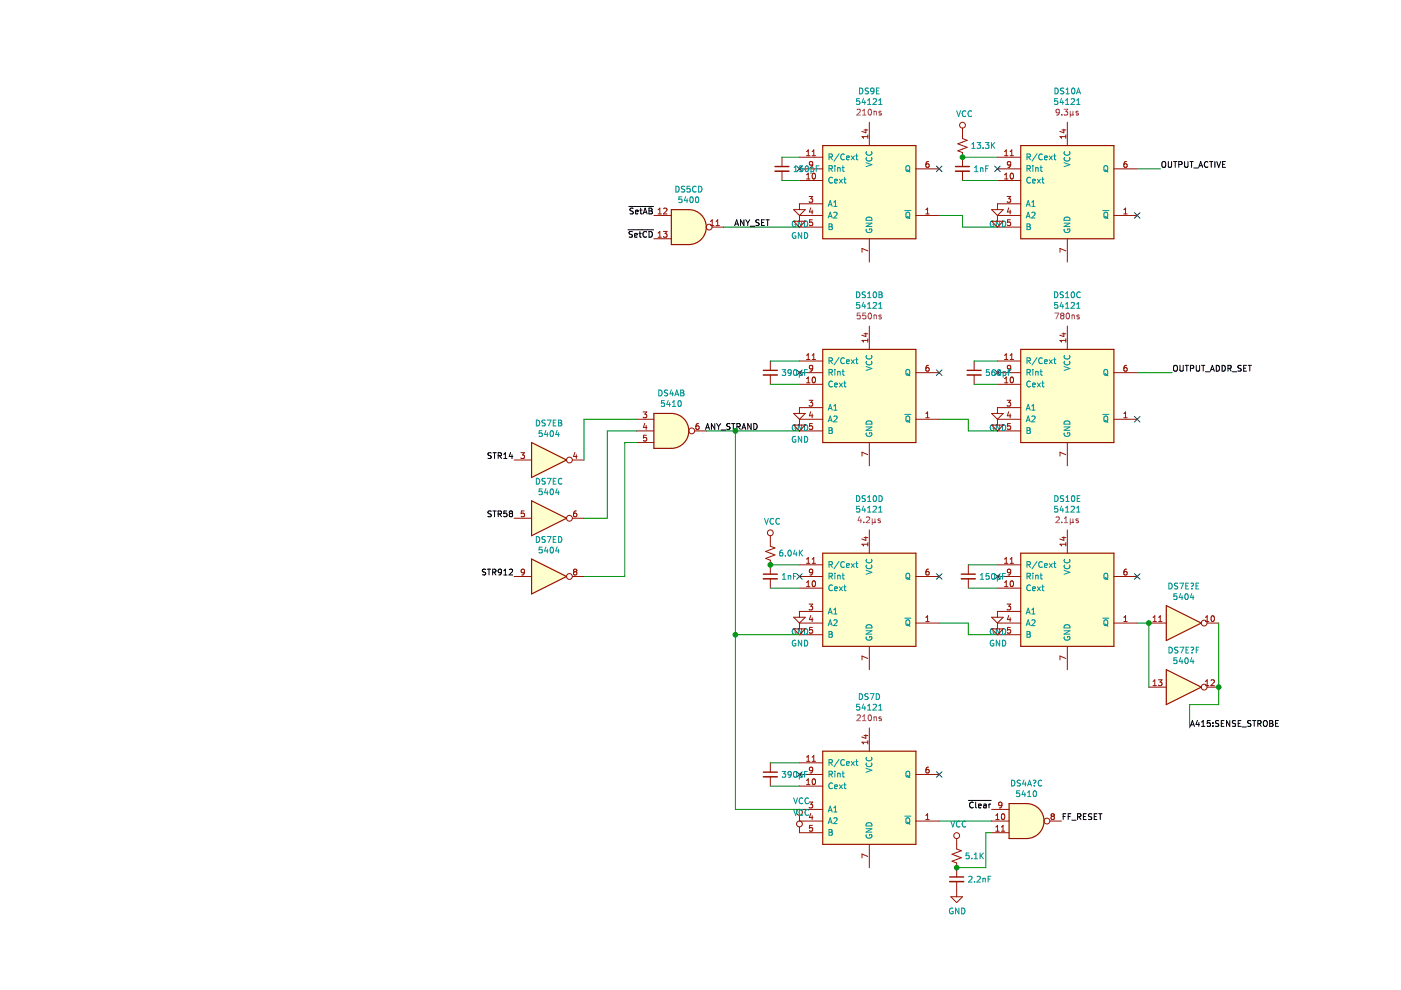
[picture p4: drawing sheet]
EESchema Schematic File Version 4
LIBS:schematic-cache
EELAYER 26 0
EELAYER END
$Descr USLetter 11000 8500
encoding utf-8
Sheet 4 9
Title ""
Date ""
Rev ""
Comp ""
Comment1 ""
Comment2 ""
Comment3 ""
Comment4 ""
$EndDescr
$Comp
L 74xx:74LS121 DS10A
U 1 1
P 8650 1650
F 0 "DS10A" H 8650 2518 50  0000 C CNN
F 1 "54121" H 8650 2427 50  0000 C CNN
F 2 "" H 8650 1650 50  0001 C CNN
F 3 "http://www.ti.com/lit/gpn/sn74121" H 8650 1650 50  0001 C CNN
F 4 "9.3µs" H 8650 2336 50  0000 C CNN "Field4"
	1    8650 1650
	1    0    0    -1  
$EndComp
$Comp
L Device:R_Small_US X?
U 1 1
P 7750 1250
F 0 "X?" H 7818 1296 50  0001 L CNN
F 1 "13.3K" H 7818 1250 50  0000 L CNN
F 2 "" H 7750 1250 50  0001 C CNN
F 3 "~" H 7750 1250 50  0001 C CNN
	1    7750 1250
	1    0    0    -1  
$EndComp
Wire Wire Line
	7750 1350 8050 1350
$Comp
L power:VCC #PWR?
U 1 1
P 7750 1150
F 0 "#PWR?" H 7750 1000 50  0001 C CNN
F 1 "VCC" H 7767 1323 50  0000 C CNN
F 2 "" H 7750 1150 50  0001 C CNN
F 3 "" H 7750 1150 50  0001 C CNN
	1    7750 1150
	1    0    0    -1  
$EndComp
$Comp
L Device:C_Small C?
U 1 1
P 7750 1450
F 0 "C?" H 7842 1496 50  0001 L CNN
F 1 "1nF" H 7842 1450 50  0000 L CNN
F 2 "" H 7750 1450 50  0001 C CNN
F 3 "~" H 7750 1450 50  0001 C CNN
	1    7750 1450
	1    0    0    -1  
$EndComp
Wire Wire Line
	7750 1550 8050 1550
$Comp
L 74xx:74LS121 DS10D
U 1 1
P 6950 5150
F 0 "DS10D" H 6950 6018 50  0000 C CNN
F 1 "54121" H 6950 5927 50  0000 C CNN
F 2 "" H 6950 5150 50  0001 C CNN
F 3 "http://www.ti.com/lit/gpn/sn74121" H 6950 5150 50  0001 C CNN
F 4 "4.2µs" H 6950 5836 50  0000 C CNN "Field4"
	1    6950 5150
	1    0    0    -1  
$EndComp
$Comp
L Device:C_Small C?
U 1 1
P 6100 4950
F 0 "C?" H 6192 4996 50  0001 L CNN
F 1 "1nF" H 6192 4950 50  0000 L CNN
F 2 "" H 6100 4950 50  0001 C CNN
F 3 "~" H 6100 4950 50  0001 C CNN
	1    6100 4950
	1    0    0    -1  
$EndComp
Wire Wire Line
	6100 4850 6350 4850
Wire Wire Line
	6100 5050 6350 5050
$Comp
L 74xx:74LS121 DS10C
U 1 1
P 8650 3400
F 0 "DS10C" H 8650 4268 50  0000 C CNN
F 1 "54121" H 8650 4177 50  0000 C CNN
F 2 "" H 8650 3400 50  0001 C CNN
F 3 "http://www.ti.com/lit/gpn/sn74121" H 8650 3400 50  0001 C CNN
F 4 "780ns" H 8650 4086 50  0000 C CNN "Field4"
	1    8650 3400
	1    0    0    -1  
$EndComp
$Comp
L Device:C_Small C?
U 1 1
P 7850 3200
F 0 "C?" H 7942 3246 50  0001 L CNN
F 1 "560pF" H 7942 3200 50  0000 L CNN
F 2 "" H 7850 3200 50  0001 C CNN
F 3 "~" H 7850 3200 50  0001 C CNN
	1    7850 3200
	1    0    0    -1  
$EndComp
Wire Wire Line
	7850 3100 8050 3100
Wire Wire Line
	8050 3300 7850 3300
$Comp
L 74xx:74LS121 DS9E
U 1 1
P 6950 1650
F 0 "DS9E" H 6950 2518 50  0000 C CNN
F 1 "54121" H 6950 2427 50  0000 C CNN
F 2 "" H 6950 1650 50  0001 C CNN
F 3 "http://www.ti.com/lit/gpn/sn74121" H 6950 1650 50  0001 C CNN
F 4 "210ns" H 6950 2336 50  0000 C CNN "Field4"
	1    6950 1650
	1    0    0    -1  
$EndComp
$Comp
L Device:C_Small C?
U 1 1
P 6200 1450
F 0 "C?" H 6292 1496 50  0001 L CNN
F 1 "150pF" H 6292 1450 50  0000 L CNN
F 2 "" H 6200 1450 50  0001 C CNN
F 3 "~" H 6200 1450 50  0001 C CNN
	1    6200 1450
	1    0    0    -1  
$EndComp
Wire Wire Line
	7550 1850 7750 1850
Wire Wire Line
	7750 1850 7750 1950
Wire Wire Line
	7750 1950 8050 1950
$Comp
L 74xx:74LS121 DS10B
U 1 1
P 6950 3400
F 0 "DS10B" H 6950 4268 50  0000 C CNN
F 1 "54121" H 6950 4177 50  0000 C CNN
F 2 "" H 6950 3400 50  0001 C CNN
F 3 "http://www.ti.com/lit/gpn/sn74121" H 6950 3400 50  0001 C CNN
F 4 "550ns" H 6950 4086 50  0000 C CNN "Field4"
	1    6950 3400
	1    0    0    -1  
$EndComp
$Comp
L Device:C_Small C?
U 1 1
P 6100 3200
F 0 "C?" H 6192 3246 50  0001 L CNN
F 1 "390pF" H 6192 3200 50  0000 L CNN
F 2 "" H 6100 3200 50  0001 C CNN
F 3 "~" H 6100 3200 50  0001 C CNN
	1    6100 3200
	1    0    0    -1  
$EndComp
Wire Wire Line
	6100 3100 6350 3100
Wire Wire Line
	6100 3300 6350 3300
Wire Wire Line
	6350 1350 6200 1350
Wire Wire Line
	6200 1550 6350 1550
$Comp
L power:GND #PWR?
U 1 1
P 6350 1750
F 0 "#PWR?" H 6350 1500 50  0001 C CNN
F 1 "GND" H 6355 1577 50  0000 C CNN
F 2 "" H 6350 1750 50  0001 C CNN
F 3 "" H 6350 1750 50  0001 C CNN
	1    6350 1750
	1    0    0    -1  
$EndComp
$Comp
L power:GND #PWR?
U 1 1
P 6350 1850
F 0 "#PWR?" H 6350 1600 50  0001 C CNN
F 1 "GND" H 6355 1677 50  0000 C CNN
F 2 "" H 6350 1850 50  0001 C CNN
F 3 "" H 6350 1850 50  0001 C CNN
	1    6350 1850
	1    0    0    -1  
$EndComp
$Comp
L 74xx:74LS121 DS10E
U 1 1
P 8650 5150
F 0 "DS10E" H 8650 6018 50  0000 C CNN
F 1 "54121" H 8650 5927 50  0000 C CNN
F 2 "" H 8650 5150 50  0001 C CNN
F 3 "http://www.ti.com/lit/gpn/sn74121" H 8650 5150 50  0001 C CNN
F 4 "2.1µs" H 8650 5836 50  0000 C CNN "Field4"
	1    8650 5150
	1    0    0    -1  
$EndComp
$Comp
L Device:C_Small C?
U 1 1
P 7800 4950
F 0 "C?" H 7892 4996 50  0001 L CNN
F 1 "150pF" H 7892 4950 50  0000 L CNN
F 2 "" H 7800 4950 50  0001 C CNN
F 3 "~" H 7800 4950 50  0001 C CNN
	1    7800 4950
	1    0    0    -1  
$EndComp
Wire Wire Line
	7800 4850 8050 4850
Wire Wire Line
	7800 5050 8050 5050
$Comp
L 74xx:74LS121 DS7D
U 1 1
P 6950 6850
F 0 "DS7D" H 6950 7718 50  0000 C CNN
F 1 "54121" H 6950 7627 50  0000 C CNN
F 2 "" H 6950 6850 50  0001 C CNN
F 3 "http://www.ti.com/lit/gpn/sn74121" H 6950 6850 50  0001 C CNN
F 4 "210ns" H 6950 7536 50  0000 C CNN "Field4"
	1    6950 6850
	1    0    0    -1  
$EndComp
$Comp
L Device:C_Small C?
U 1 1
P 6100 6650
F 0 "C?" H 6192 6696 50  0001 L CNN
F 1 "390pF" H 6192 6650 50  0000 L CNN
F 2 "" H 6100 6650 50  0001 C CNN
F 3 "~" H 6100 6650 50  0001 C CNN
	1    6100 6650
	1    0    0    -1  
$EndComp
Wire Wire Line
	6100 6550 6350 6550
Wire Wire Line
	6100 6750 6350 6750
$Comp
L power:GND #PWR?
U 1 1
P 6350 3500
F 0 "#PWR?" H 6350 3250 50  0001 C CNN
F 1 "GND" H 6355 3327 50  0000 C CNN
F 2 "" H 6350 3500 50  0001 C CNN
F 3 "" H 6350 3500 50  0001 C CNN
	1    6350 3500
	1    0    0    -1  
$EndComp
$Comp
L power:GND #PWR?
U 1 1
P 6350 3600
F 0 "#PWR?" H 6350 3350 50  0001 C CNN
F 1 "GND" H 6355 3427 50  0000 C CNN
F 2 "" H 6350 3600 50  0001 C CNN
F 3 "" H 6350 3600 50  0001 C CNN
	1    6350 3600
	1    0    0    -1  
$EndComp
$Comp
L power:GND #PWR?
U 1 1
P 8050 3500
F 0 "#PWR?" H 8050 3250 50  0001 C CNN
F 1 "GND" H 8055 3327 50  0000 C CNN
F 2 "" H 8050 3500 50  0001 C CNN
F 3 "" H 8050 3500 50  0001 C CNN
	1    8050 3500
	1    0    0    -1  
$EndComp
$Comp
L power:GND #PWR?
U 1 1
P 8050 3600
F 0 "#PWR?" H 8050 3350 50  0001 C CNN
F 1 "GND" H 8055 3427 50  0001 C CNN
F 2 "" H 8050 3600 50  0001 C CNN
F 3 "" H 8050 3600 50  0001 C CNN
	1    8050 3600
	1    0    0    -1  
$EndComp
$Comp
L power:GND #PWR?
U 1 1
P 8050 1750
F 0 "#PWR?" H 8050 1500 50  0001 C CNN
F 1 "GND" H 8055 1577 50  0000 C CNN
F 2 "" H 8050 1750 50  0001 C CNN
F 3 "" H 8050 1750 50  0001 C CNN
	1    8050 1750
	1    0    0    -1  
$EndComp
$Comp
L power:GND #PWR?
U 1 1
P 8050 1850
F 0 "#PWR?" H 8050 1600 50  0001 C CNN
F 1 "GND" H 8055 1677 50  0001 C CNN
F 2 "" H 8050 1850 50  0001 C CNN
F 3 "" H 8050 1850 50  0001 C CNN
	1    8050 1850
	1    0    0    -1  
$EndComp
$Comp
L Device:R_Small_US X?
U 1 1
P 6100 4750
F 0 "X?" H 6168 4796 50  0001 L CNN
F 1 "6.04K" H 6168 4750 50  0000 L CNN
F 2 "" H 6100 4750 50  0001 C CNN
F 3 "~" H 6100 4750 50  0001 C CNN
	1    6100 4750
	1    0    0    -1  
$EndComp
$Comp
L power:VCC #PWR?
U 1 1
P 6100 4650
F 0 "#PWR?" H 6100 4500 50  0001 C CNN
F 1 "VCC" H 6117 4823 50  0000 C CNN
F 2 "" H 6100 4650 50  0001 C CNN
F 3 "" H 6100 4650 50  0001 C CNN
	1    6100 4650
	1    0    0    -1  
$EndComp
Wire Wire Line
	8050 3700 7800 3700
Wire Wire Line
	7800 3700 7800 3600
Wire Wire Line
	7800 3600 7550 3600
Wire Wire Line
	7550 5350 7800 5350
Wire Wire Line
	7800 5350 7800 5450
Wire Wire Line
	7800 5450 8050 5450
Wire Wire Line
	9250 3200 9550 3200
Wire Wire Line
	9250 1450 9450 1450
Text Label 8600 7050 0    50   ~ 0
FF_RESET
$Comp
L power:GND #PWR?
U 1 1
P 8050 5250
F 0 "#PWR?" H 8050 5000 50  0001 C CNN
F 1 "GND" H 8055 5077 50  0000 C CNN
F 2 "" H 8050 5250 50  0001 C CNN
F 3 "" H 8050 5250 50  0001 C CNN
	1    8050 5250
	1    0    0    -1  
$EndComp
$Comp
L power:GND #PWR?
U 1 1
P 8050 5350
F 0 "#PWR?" H 8050 5100 50  0001 C CNN
F 1 "GND" H 8055 5177 50  0000 C CNN
F 2 "" H 8050 5350 50  0001 C CNN
F 3 "" H 8050 5350 50  0001 C CNN
	1    8050 5350
	1    0    0    -1  
$EndComp
$Comp
L power:GND #PWR?
U 1 1
P 6350 5250
F 0 "#PWR?" H 6350 5000 50  0001 C CNN
F 1 "GND" H 6355 5077 50  0000 C CNN
F 2 "" H 6350 5250 50  0001 C CNN
F 3 "" H 6350 5250 50  0001 C CNN
	1    6350 5250
	1    0    0    -1  
$EndComp
$Comp
L power:GND #PWR?
U 1 1
P 6350 5350
F 0 "#PWR?" H 6350 5100 50  0001 C CNN
F 1 "GND" H 6355 5177 50  0000 C CNN
F 2 "" H 6350 5350 50  0001 C CNN
F 3 "" H 6350 5350 50  0001 C CNN
	1    6350 5350
	1    0    0    -1  
$EndComp
$Comp
L power:VCC #PWR?
U 1 1
P 6350 7050
F 0 "#PWR?" H 6350 6900 50  0001 C CNN
F 1 "VCC" H 6367 7223 50  0000 C CNN
F 2 "" H 6350 7050 50  0001 C CNN
F 3 "" H 6350 7050 50  0001 C CNN
	1    6350 7050
	1    0    0    -1  
$EndComp
$Comp
L power:VCC #PWR?
U 1 1
P 6350 7150
F 0 "#PWR?" H 6350 7000 50  0001 C CNN
F 1 "VCC" H 6367 7323 50  0000 C CNN
F 2 "" H 6350 7150 50  0001 C CNN
F 3 "" H 6350 7150 50  0001 C CNN
	1    6350 7150
	1    0    0    -1  
$EndComp
Wire Wire Line
	5800 3700 6350 3700
Wire Wire Line
	5800 6950 6350 6950
Wire Wire Line
	5800 3700 5800 5450
Wire Wire Line
	5550 3700 5800 3700
Connection ~ 5800 3700
Wire Wire Line
	6350 5450 5800 5450
Connection ~ 5800 5450
Wire Wire Line
	5800 5450 5800 6950
Wire Wire Line
	7550 7050 8000 7050
Text Label 9550 3200 0    50   ~ 0
OUTPUT_ADDR_SET
$Comp
L 74xx:74LS10 DS4A?
U 2 1
P 5250 3700
AR Path="/5C4B0072/5BF87E29" Ref="DS4A?"  Part="2" 
AR Path="/5C3C6228/5BF87E29" Ref="DS4A"  Part="2" 
F 0 "DS4A" H 5250 4025 50  0000 C CNN
F 1 "5410" H 5250 3934 50  0000 C CNN
F 2 "" H 5250 3700 50  0001 C CNN
F 3 "http://www.ti.com/lit/gpn/sn74LS10" H 5250 3700 50  0001 C CNN
	2    5250 3700
	1    0    0    -1  
$EndComp
$Comp
L 74xx:74LS10 DS4A?
U 3 1
P 8300 7050
AR Path="/5C4B0072/5BF87E30" Ref="DS4A?"  Part="3" 
AR Path="/5C3C6228/5BF87E30" Ref="DS4A?"  Part="3" 
F 0 "DS4A?" H 8300 7375 50  0000 C CNN
F 1 "5410" H 8300 7284 50  0000 C CNN
F 2 "" H 8300 7050 50  0001 C CNN
F 3 "http://www.ti.com/lit/gpn/sn74LS10" H 8300 7050 50  0001 C CNN
	3    8300 7050
	1    0    0    -1  
$EndComp
$Comp
L 74xx:74LS04 DS7E?
U 2 1
P 4200 3950
AR Path="/5C4B0072/5BF87E3E" Ref="DS7E?"  Part="2" 
AR Path="/5C3C6228/5BF87E3E" Ref="DS7E"  Part="2" 
F 0 "DS7E" H 4200 4267 50  0000 C CNN
F 1 "5404" H 4200 4176 50  0000 C CNN
F 2 "" H 4200 3950 50  0001 C CNN
F 3 "http://www.ti.com/lit/gpn/sn74LS04" H 4200 3950 50  0001 C CNN
	2    4200 3950
	1    0    0    -1  
$EndComp
$Comp
L 74xx:74LS04 DS7E?
U 3 1
P 4200 4450
AR Path="/5C4B0072/5BF87E45" Ref="DS7E?"  Part="3" 
AR Path="/5C3C6228/5BF87E45" Ref="DS7E"  Part="3" 
F 0 "DS7E" H 4200 4767 50  0000 C CNN
F 1 "5404" H 4200 4676 50  0000 C CNN
F 2 "" H 4200 4450 50  0001 C CNN
F 3 "http://www.ti.com/lit/gpn/sn74LS04" H 4200 4450 50  0001 C CNN
	3    4200 4450
	1    0    0    -1  
$EndComp
$Comp
L 74xx:74LS04 DS7E?
U 4 1
P 4200 4950
AR Path="/5C4B0072/5BF87E4C" Ref="DS7E?"  Part="4" 
AR Path="/5C3C6228/5BF87E4C" Ref="DS7E"  Part="4" 
F 0 "DS7E" H 4200 5267 50  0000 C CNN
F 1 "5404" H 4200 5176 50  0000 C CNN
F 2 "" H 4200 4950 50  0001 C CNN
F 3 "http://www.ti.com/lit/gpn/sn74LS04" H 4200 4950 50  0001 C CNN
	4    4200 4950
	1    0    0    -1  
$EndComp
$Comp
L 74xx:74LS04 DS7E?
U 5 1
P 9650 5350
AR Path="/5C4B0072/5BF87E53" Ref="DS7E?"  Part="5" 
AR Path="/5C3C6228/5BF87E53" Ref="DS7E?"  Part="5" 
F 0 "DS7E?" H 9650 5667 50  0000 C CNN
F 1 "5404" H 9650 5576 50  0000 C CNN
F 2 "" H 9650 5350 50  0001 C CNN
F 3 "http://www.ti.com/lit/gpn/sn74LS04" H 9650 5350 50  0001 C CNN
	5    9650 5350
	1    0    0    -1  
$EndComp
$Comp
L 74xx:74LS04 DS7E?
U 6 1
P 9650 5900
AR Path="/5C4B0072/5BF87E5A" Ref="DS7E?"  Part="6" 
AR Path="/5C3C6228/5BF87E5A" Ref="DS7E?"  Part="6" 
F 0 "DS7E?" H 9650 6217 50  0000 C CNN
F 1 "5404" H 9650 6126 50  0000 C CNN
F 2 "" H 9650 5900 50  0001 C CNN
F 3 "http://www.ti.com/lit/gpn/sn74LS04" H 9650 5900 50  0001 C CNN
	6    9650 5900
	1    0    0    -1  
$EndComp
Wire Wire Line
	4500 3950 4500 3600
Wire Wire Line
	4500 3600 4950 3600
Wire Wire Line
	4500 4450 4700 4450
Wire Wire Line
	4700 4450 4700 3700
Wire Wire Line
	4700 3700 4950 3700
Wire Wire Line
	4500 4950 4850 4950
Wire Wire Line
	4850 4950 4850 3800
Wire Wire Line
	4850 3800 4950 3800
Text Label 3900 4950 2    50   ~ 0
STR912
Wire Wire Line
	9950 5350 9950 5900
Wire Wire Line
	9250 5350 9350 5350
Wire Wire Line
	9350 5350 9350 5900
Connection ~ 9350 5350
Text Label 9700 6250 0    50   ~ 0
A415:SENSE_STROBE
NoConn ~ 9250 4950
NoConn ~ 9250 3600
NoConn ~ 7550 3200
NoConn ~ 6350 4950
NoConn ~ 6350 3200
NoConn ~ 8050 3200
NoConn ~ 8050 4950
NoConn ~ 7550 4950
NoConn ~ 7550 6650
NoConn ~ 6350 6650
NoConn ~ 6350 1450
NoConn ~ 7550 1450
NoConn ~ 8050 1450
NoConn ~ 9250 1850
$Comp
L Device:C_Small C?
U 1 1
P 7700 7550
F 0 "C?" H 7792 7596 50  0001 L CNN
F 1 "2.2nF" H 7792 7550 50  0000 L CNN
F 2 "" H 7700 7550 50  0001 C CNN
F 3 "~" H 7700 7550 50  0001 C CNN
	1    7700 7550
	1    0    0    -1  
$EndComp
Wire Wire Line
	7700 7450 7950 7450
$Comp
L Device:R_Small_US X?
U 1 1
P 7700 7350
F 0 "X?" H 7768 7396 50  0001 L CNN
F 1 "5.1K" H 7768 7350 50  0000 L CNN
F 2 "" H 7700 7350 50  0001 C CNN
F 3 "~" H 7700 7350 50  0001 C CNN
	1    7700 7350
	1    0    0    -1  
$EndComp
Connection ~ 7700 7450
Wire Wire Line
	7950 7450 7950 7150
Wire Wire Line
	7950 7150 8000 7150
$Comp
L power:VCC #PWR?
U 1 1
P 7700 7250
F 0 "#PWR?" H 7700 7100 50  0001 C CNN
F 1 "VCC" H 7717 7423 50  0000 C CNN
F 2 "" H 7700 7250 50  0001 C CNN
F 3 "" H 7700 7250 50  0001 C CNN
	1    7700 7250
	1    0    0    -1  
$EndComp
$Comp
L power:GND #PWR?
U 1 1
P 7700 7650
F 0 "#PWR?" H 7700 7400 50  0001 C CNN
F 1 "GND" H 7705 7477 50  0000 C CNN
F 2 "" H 7700 7650 50  0001 C CNN
F 3 "" H 7700 7650 50  0001 C CNN
	1    7700 7650
	1    0    0    -1  
$EndComp
Text Label 8000 6950 2    50   ~ 0
~Clear~
Connection ~ 6100 4850
Connection ~ 7750 1350
Text Label 3900 3950 2    50   ~ 0
STR14
Text Label 6000 3700 2    50   ~ 0
ANY_STRAND
Text Label 3900 4450 2    50   ~ 0
STR58
$Comp
L 74xx:7400 DS5C
U 4 1
P 5400 1950
F 0 "DS5C" H 5400 2275 50  0000 C CNN
F 1 "5400" H 5400 2184 50  0000 C CNN
F 2 "" H 5400 1950 50  0001 C CNN
F 3 "http://www.ti.com/lit/gpn/sn7400" H 5400 1950 50  0001 C CNN
	4    5400 1950
	1    0    0    -1  
$EndComp
Text Label 5100 2050 2    50   ~ 0
~SetCD~
Text Label 5100 1850 2    50   ~ 0
~SetAB~
Wire Wire Line
	5700 1950 6350 1950
Text Label 6100 1950 2    50   ~ 0
ANY_SET
Text Label 9450 1450 0    50   ~ 0
OUTPUT_ACTIVE
Wire Wire Line
	9700 6250 9700 6050
Wire Wire Line
	9700 6050 9950 6050
Wire Wire Line
	9950 6050 9950 5900
Connection ~ 9950 5900
$EndSCHEMATC
